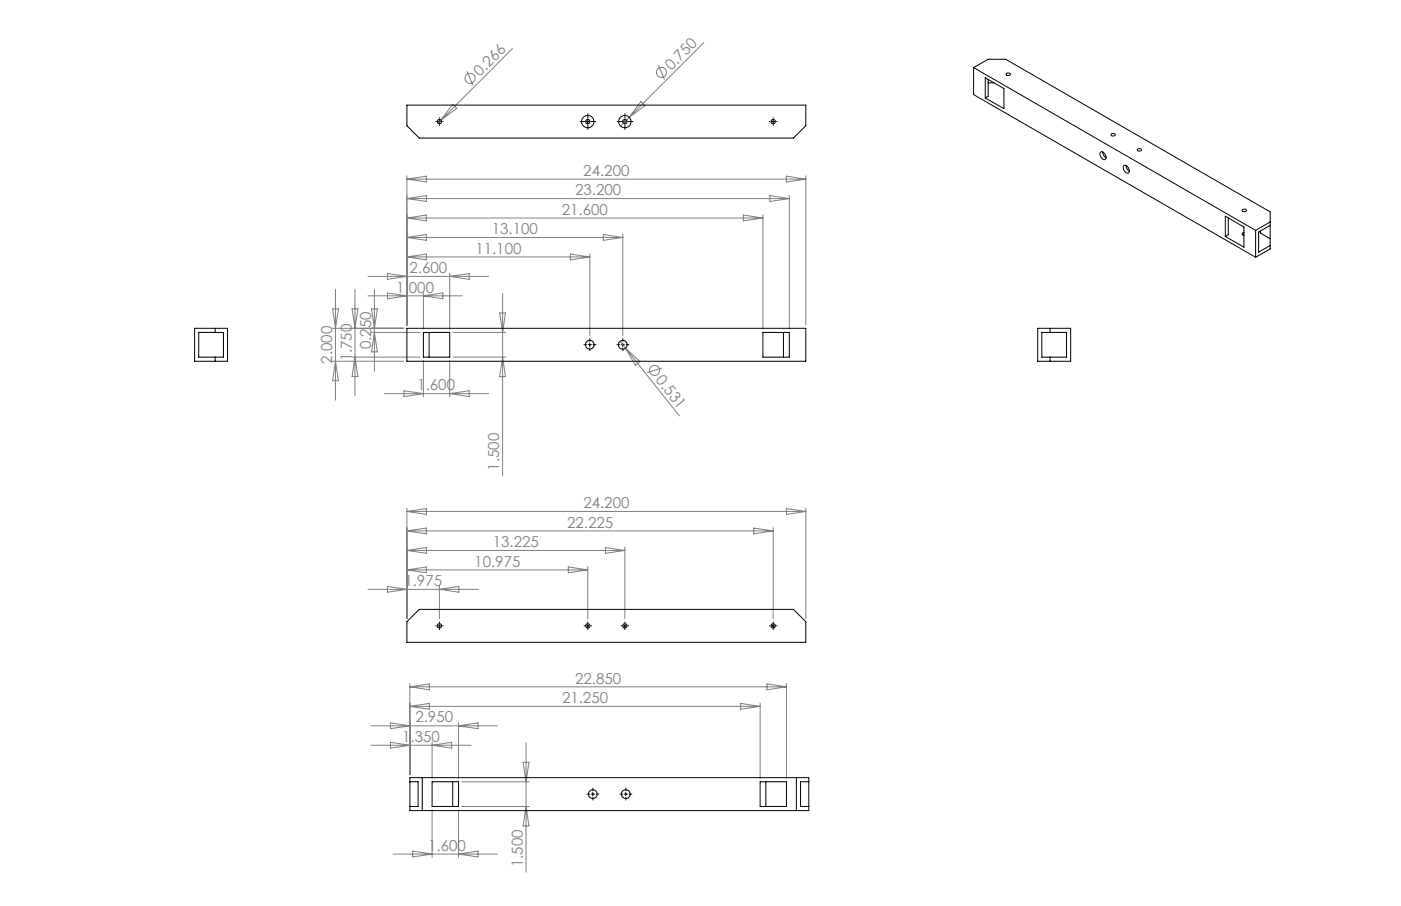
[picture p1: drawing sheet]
<svg xmlns="http://www.w3.org/2000/svg" width="432mm" height="279mm" viewBox="0 0 432 279" stroke-linecap="round" stroke-linejoin="round" font-family="sans-serif">
<g fill="none" stroke="#808080" stroke-width=".31">
<path d="M157.9 15l-22.9 23M216.9 13.2l-25.7 25.6M139.5 32.1l1.3 1.3-4.9 3.6zM143.9 22l1.9 4.4M197.6 31.3l1.2 1.3-4.9 3.6zM202.9 20.1l1.9 4.4M125.4 54.2v46M125.4 55.2h123M125.4 55.2l6-.9v1.8zM242.4 54.3l6 .9-6 .9zM248.4 54.2v46M125.4 61.2l6-.9v1.8z"/>
<path d="M125.4 67.2l6-.9v1.8zM125.4 73.2l6-.9v1.8zM125.4 79.2l6-.8v1.8zM125.4 79.2h56.4M125.4 73.2h66.5M125.4 67.2h109.7M125.4 61.2h117.9M175.8 78.4l6 .8-6 1zM181.8 78.2v25.3M185.9 72.3l6 .9-6 .9zM191.9 72.2v31.3M229.1 66.3l6 .9-6 .9z"/>
<path d="M235.1 66.3v35.2M237.3 60.3l6 .9-6 .9zM243.3 60.2v41.3M102.5 95.2h1.8l-.9 6zM103.4 89.3v34.1M108.5 95.2h1.8l-.9 6zM109.4 89.3v32.8M113.4 91.2h29.1M113.4 85.2h37.2M114.5 95.2h1.8l-.9 6zM115.4 89.3v25.2M119.4 84.3l6 .9-6 .9z"/>
<path d="M119.4 90.3l6 .9-6 .9zM130.5 90.2v11.3M130.5 91.2l6-.9v1.8zM138.6 84.2v17.3M138.6 85.2l6-.9v1.8zM154 96.5h1.8l-.9 6zM154.9 90.5v56.3M102.4 101.2h22M102.4 111.4h22M103.4 111.4l.9 6h-1.8zM108.4 110.1h21.1M109.4 110.1l.9 6h-1.8z"/>
<path d="M114.4 102.5h15.1M115.4 102.5l.9 6h-1.8zM130.5 111.1v11.3M138.6 111.1v11.3M139.6 110.1h16.3M139.6 102.5h16.3M154.9 110.1l.9 6h-1.8zM191.1 105.3l1.7 2.1M192.8 107.4l16.6 20.9M192.8 107.4l4.4 4.1-1.4 1.1zM204 113.5l-4.5 1.4M118.5 121.4h32.1"/>
<path d="M124.5 120.5l6 .9-6 .9zM138.6 121.4l6-.9v1.8zM125.4 156.7v34M125.4 157.7l6-.9v1.8zM125.4 157.7h123M242.4 156.8l6 .9-6 .9zM248.4 156.7v34M125.4 163.7l6-.9v1.8zM125.4 169.8l6-1v1.8zM125.4 175.8l6-1v1.8zM125.4 175.8h55.8M125.4 169.8h67.2"/>
<path d="M125.4 163.7h112.9M175.2 174.8l6 1-6 .8zM181.2 174.7v16.1M186.6 168.8l6 1-6 .8zM192.6 168.7v22.1M232.3 162.8l6 .9-6 .9zM238.3 162.7v28.1M113.4 181.8h34M119.4 180.8l6 1-6 .8zM135.4 180.7v10.1M135.4 181.8l6-1v1.8zM126.3 210.8v28"/>
<path d="M126.3 217.8h108M126.3 217.8l6-.9v1.8zM126.3 211.8l6-.9v1.8zM126.3 211.8h116.1M228.3 216.9l6 .9-6 .9zM234.3 216.8v23.3M236.4 210.9l6 .9-6 .9zM242.4 210.8v29.3M114.3 229.8h30.9M114.3 223.8h39M120.3 228.9l6 .9-6 .9zM120.3 222.9l6 .9-6 .9z"/>
<path d="M133.2 228.8v11.3M133.2 229.8l6-.9v1.8zM141.3 222.8v17.3M141.3 223.8l6-.9v1.8zM161.2 235.1h1.8l-.9 6zM162.1 229.1v39.9M133.2 249.7v14.7M141.3 249.7v14.7M142.3 241.1h20.8M142.3 248.7h20.8M162.1 248.7l.9 6h-1.8zM121.2 263.4h32.1"/>
<path d="M127.2 262.5l6 .9-6 .9zM141.3 263.4l6-.9v1.8z"/>
<circle cx="144.9" cy="24.2" r="1.55"/>
<circle cx="203.9" cy="22.3" r="1.55"/>
<circle cx="201.7" cy="114.2" r="1.54"/>
</g>
<g fill="none" stroke="#000" stroke-width=".31" stroke-dasharray="15.2 1.3 1.3 1.3">
<path d="M134.5 37.5h-.2M135.5 36.5v-.2M135.5 38.5v.2M136.5 37.5h.1M180.2 37.5h-1.4M181.2 36.5v-1.4M181.2 38.5v1.4M182.2 37.5h1.4M191.6 37.5h-1.4M192.6 36.5v-1.4M192.6 38.5v1.4M193.6 37.5h1.4"/>
<path d="M237.3 37.5h-.1M238.3 36.5v-.2M238.3 38.5v.2M239.3 37.5h.2M180.8 106.3h-.8M181.8 105.3v-.9M181.8 107.3v.8M182.8 106.3h.9M191 106.3h-.9M192 105.3v-.8M192 107.3v.9M193 106.3h.8"/>
<path d="M134.5 193h-.2M135.5 192v-.2M135.5 194v.2M136.5 193h.1M180.2 193h-.2M181.2 192v-.2M181.2 194v.2M182.2 193h.2M191.6 193h-.2M192.6 192v-.2M192.6 194v.2M193.6 193h.2"/>
<path d="M237.3 193h-.1M238.3 192v-.2M238.3 194v.2M239.3 193h.2M181.7 244.9h-.8M182.7 243.9v-.9M182.7 245.9v.8M183.7 244.9h.9M191.9 244.9h-.9M192.9 243.9v-.9M192.9 245.9v.8M193.9 244.9h.8"/>
</g>
<g fill="none" stroke="#000" stroke-width=".31">
<path d="M125.4 32.4h123v6.4l-3.9 3.8h-115.3l-3.8-3.8zM134.9 37.5h1M135.4 37v1M180.7 37.5h.9M181.2 37v1M192.1 37.5h1M192.6 37v1M237.8 37.5h1M238.3 37v1M300.1 20.8l86.9 50.2M300.1 20.8l4.5-2.5h5.4l81.5 47v11.5l-4.5 2.5M300.1 20.8v8.4l86.9 50.1"/>
<path d="M303.7 24l5.7 3.3v6.2l-5.7-3.3zM304.6 24.5v5.2l-.9 .5M304.6 25.5h1.8M310.1 22.8a.72 .72 0 0 1 .7-.3 .72 .72 0 0 1 .6 .5 .78 .78 0 0 1-1.3-.2zM339.2 47a1.38 1.38 0 0 1 1.7 1.6 .71 .71 0 0 1-.6 .7 .71 .71 0 0 1-.8-.6l-.5-1.1zM339.9 46.9a2.05 2.05 0 0 0 1 1.7M342.5 41.3a.6 .6 0 0 1 .8-.2 .6 .6 0 0 1 .3 .7 .63 .63 0 0 1-.7 .2 .63 .63 0 0 1-.4-.7zM346.3 51.1a1.42 1.42 0 0 1 1.5 .7 1.42 1.42 0 0 1-.1 1.6 1.71 1.71 0 0 1-1.4-2.3zM347.1 51a2.21 2.21 0 0 0 1 1.8M350.6 46a.59 .59 0 0 1 .7-.3 .59 .59 0 0 1 .4 .8 .63 .63 0 0 1-.7 .1 .63 .63 0 0 1-.4-.6zM377.6 66.7l5.8 3.3v6.2l-5.8-3.3zM378.6 67.2v5.2l-1 .5"/>
<path d="M382.9 64.7a.59 .59 0 0 1 .8-.3 .59 .59 0 0 1 .3 .7 .63 .63 0 0 1-.7 .2 .63 .63 0 0 1-.4-.6zM383.4 71.8h-.1a.39 .39 0 0 0-.5 .5 .39 .39 0 0 0 .6 .2M387 71v8.3M388.4 71.3v.6l3.1 1.7M391.5 68.4l-4.5 2.6M391.5 69.5l-3.6 2.1v6.2l3.6-2.1M60 101.2h10.1v10.2h-10.1zM61.2 102.5h7.7v7.6h-7.7zM66.3 101.2v1.3M66.3 110.1v1.3M125.4 101.2h123v10.2h-123zM130.5 102.5h8.1v7.6h-8.1z"/>
<path d="M132.3 102.5v7.6M181.3 106.3h1M181.8 105.8v1M191.5 106.3h.9M191.9 105.8v1M235.1 102.5h8.2v7.6h-8.2zM241.5 102.5v7.6M319.8 101.2h10.2v10.2h-10.2zM321.1 102.5h7.6v7.6h-7.6zM323.6 101.2v1.3M323.6 110.1v1.3M129.2 187.9h115.3l3.9 3.8v6.4h-123v-6.4z"/>
<path d="M134.9 193h1M135.4 192.5v1M180.7 193h.9M181.2 192.5v1M192.1 193h1M192.6 192.5v1M237.8 193h1M238.3 192.5v1M126.3 239.8h123v10.2h-123zM130.1 239.8v10.2M245.5 239.8v10.2M126.3 241.1h2.6v7.6h-2.6"/>
<path d="M133.2 241.1h8.1v7.6h-8.1zM139.5 241.1v7.6M182.2 244.9h1M182.7 244.4v1M192.4 244.9h1M192.9 244.4v1M234.3 241.1h8.1v7.6h-8.1zM236 241.1v7.6M249.3 241.1h-2.6v7.6h2.6"/>
<circle cx="135.4" cy="37.5" r=".68"/>
<circle cx="181.2" cy="37.5" r="1.91"/>
<circle cx="181.2" cy="37.5" r=".68"/>
<circle cx="192.6" cy="37.5" r="1.91"/>
<circle cx="192.6" cy="37.5" r=".68"/>
<circle cx="238.3" cy="37.5" r=".68"/>
<circle cx="181.8" cy="106.3" r="1.35"/>
<circle cx="191.9" cy="106.3" r="1.34"/>
<circle cx="135.4" cy="193" r=".68"/>
<circle cx="181.2" cy="193" r=".68"/>
<circle cx="192.6" cy="193" r=".68"/>
<circle cx="238.3" cy="193" r=".68"/>
<circle cx="182.7" cy="244.9" r="1.35"/>
<circle cx="192.9" cy="244.9" r="1.35"/>
</g>
<g font-size="4.7" fill="#808080">
<text x="147.9" y="23.6" transform="rotate(-45 147.9 23.6)">0.266</text>
<text x="206.9" y="21.8" transform="rotate(-45 206.9 21.8)">0.750</text>
<text x="179.8" y="54.2">24.200</text>
<text x="177.2" y="60.2">23.200</text>
<text x="173.2" y="66.2">21.600</text>
<text x="151.6" y="72.2">13.100</text>
<text x="146.5" y="78.2">11.100</text>
<text x="126.2" y="84.2">2.600</text>
<text x="122.2" y="90.2">1.000</text>
<text x="114.4" y="107.7" transform="rotate(-90 114.4 107.7)">0.250</text>
<text x="102.4" y="112.1" transform="rotate(-90 102.4 112.1)">2.000</text>
<text x="108.4" y="111.5" transform="rotate(-90 108.4 111.5)">1.750</text>
<text x="202" y="117.3" transform="rotate(51 202 117.3)">0.531</text>
<text x="128.6" y="120.4">1.600</text>
<text x="153.9" y="145.2" transform="rotate(-90 153.9 145.2)">1.500</text>
<text x="179.8" y="156.7">24.200</text>
<text x="174.8" y="162.7">22.225</text>
<text x="151.9" y="168.7">13.225</text>
<text x="146.2" y="174.7">10.975</text>
<text x="124.6" y="180.7">1.975</text>
<text x="177.3" y="210.8">22.850</text>
<text x="173.2" y="216.8">21.250</text>
<text x="128" y="222.8">2.950</text>
<text x="124" y="228.8">1.350</text>
<text x="131.9" y="262.3">1.600</text>
<text x="161.1" y="267.4" transform="rotate(-90 161.1 267.4)">1.500</text>
</g>
</svg>
